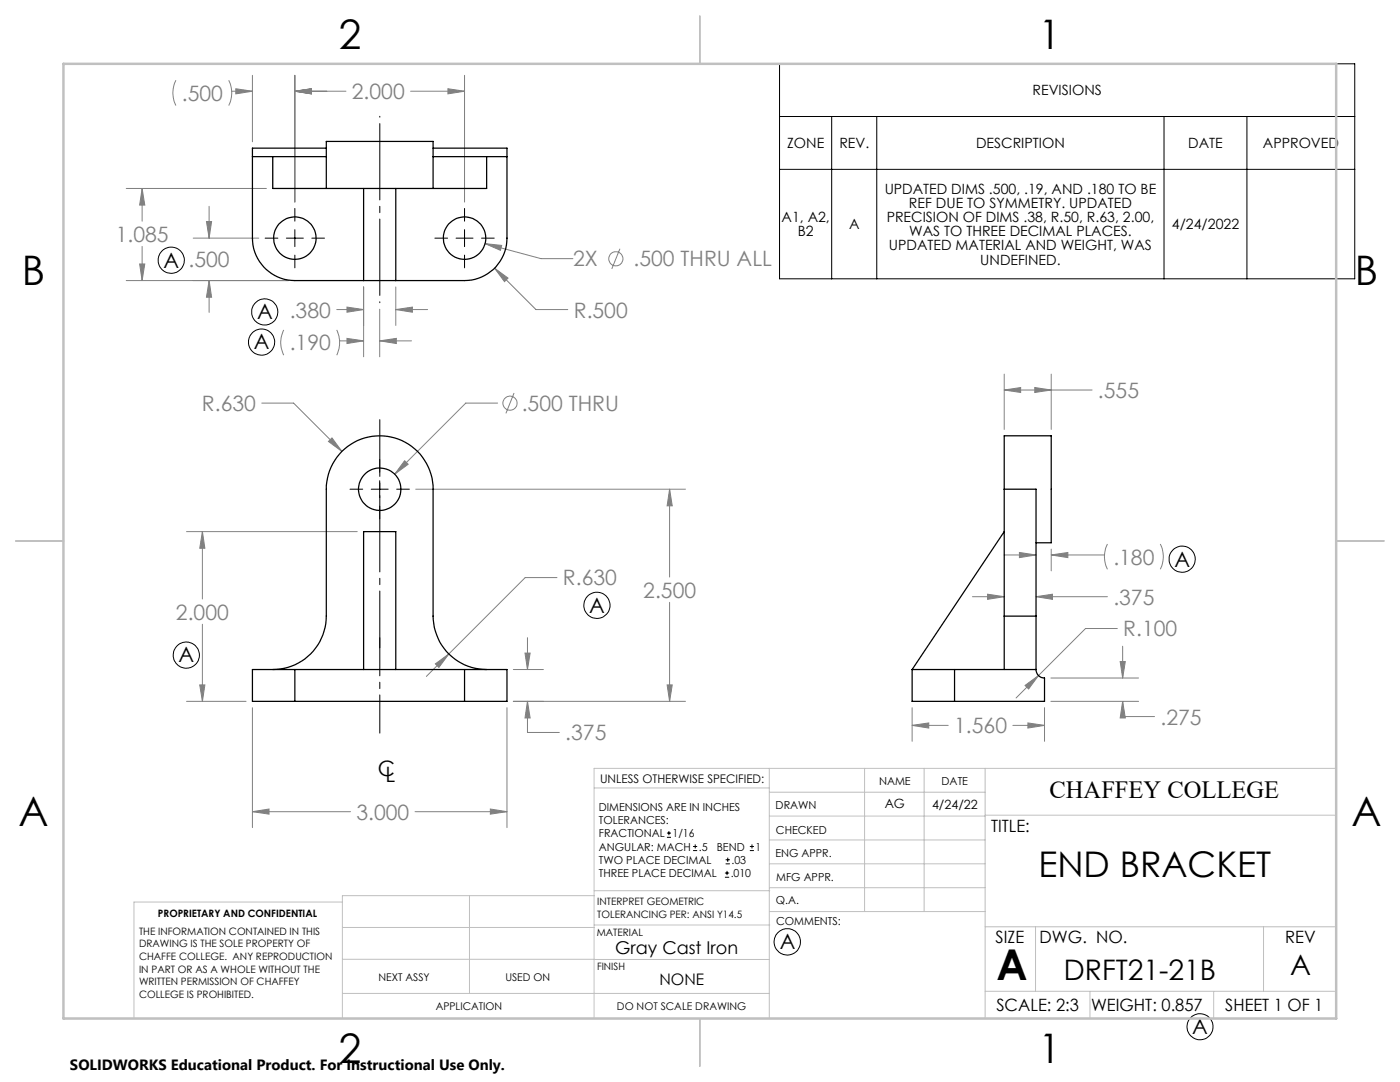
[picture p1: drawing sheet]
<svg xmlns="http://www.w3.org/2000/svg" width="279mm" height="216mm" viewBox="0 0 279 216" stroke-linecap="round" stroke-linejoin="round" font-family="sans-serif">
<g fill="none" stroke="#808080" stroke-width=".2">
<path d="M35.1 16a5.6 5.6 0 0 0 0 5.1M45.6 16a5.6 5.6 0 0 1 0 5.1M46.2 18.2h4.2M47.1 17.7l3.3 .5-3.3 .5zM50.4 15v13.3M58.8 18.2l3.4-.5v1zM58.8 15v25.3M58.8 18.2h10.2M82 18.2h10.7M89.4 17.7l3.3 .5-3.3 .5zM92.7 15v25.3M25.2 37.6h28"/>
<path d="M28.4 37.6v6.5M28.4 37.6l.5 3.3h-1zM25.2 56h32.4M27.9 52.7h1l-.5 3.3zM28.4 49.2v6.8M38.6 47.5h13M41.2 44.2h1l-.5 3.3zM41.7 56l.5 3.3h-1zM41.7 41.2v6.3M41.7 56v6.3M72.6 57.3v13.9M79 57.3v7.6"/>
<path d="M96.8 48.6l3.3 .4-.2 1zM96.8 48.6l11.2 3h6.3M98.7 53.5l2.7 2-.7 .7zM98.7 53.5l8.3 8.3h6.3M123.7 49.6l-1.6 4.1M56.6 65.8a5.6 5.6 0 0 0 0 5.1M67.2 65.8a5.9 5.9 0 0 1 0 5.1M67.2 61.8h5.4M67.8 68h4.8M69.3 61.3l3.3 .5-3.3 .5zM69.3 67.5l3.3 .5-3.3 .5zM75.8 68l3.3-.5v1z"/>
<path d="M75.8 61.7v9.5M75.8 68h6.3M79 61.8l3.3-.5v1zM79 61.8h6.3M102.6 78.4l-1.6 4.1M200.4 77.8l3.3-.5v1zM200.4 74.6v11.1M200.4 77.8h17.5M206.5 77.3l3.3 .5-3.3 .5zM209.8 74.6v11.1M52.2 80.4h6.4l9.6 9.7M65.5 88.1l.8-.7 1.9 2.7z"/>
<path d="M80.8 91.9l.7 .7-2.7 2zM83 97.6h53.8M99.3 80.4h-6.3l-14.2 14.2M133.6 97.6l.6 3.3h-1.1zM133.6 97.6v17.5M37.2 106.1h34.1M40.4 106.1v13.4M40.4 106.1l.5 3.3h-1zM111.2 115.3h-6.4l-19.7 19.7M194.1 119.1h6.3M197.1 118.6l3.3 .5-3.3 .5zM200.4 110.7h6.4"/>
<path d="M203.4 110.2l3.4 .5-3.4 .6zM206.8 119.1l3.2-.5v1zM206.8 119.1h14.2M209.8 110.7l3.3-.5v1.1zM209.8 109.6v4.3M209.8 110.7h10.6M221 108.5a5.6 5.6 0 0 0 0 5.1M231.6 108.5a5.6 5.6 0 0 1 0 5.1M37.2 139.9h11.9M39.9 136.7h1l-.5 3.2zM40.4 124.6v15.3M86.9 132.5l2.7-2-2 2.7z"/>
<path d="M102.4 139.9h34.4M102.4 133.6h6M104.8 130.3h1l-.5 3.3zM105.3 139.9l.5 3.4h-1zM105.3 139.9v6.3h6.3M105.3 127.2v6.4M133.1 136.7h1.1l-.6 3.2zM133.6 120.2v19.7M204.6 136.8l2.7-2-2 2.7zM209.7 139.9h17.5M209.7 135.3h17.5M223 125.4h-6.4l-13.8 13.9"/>
<path d="M223.6 132h1l-.6 3.3zM224 139.9l.6 3.4h-1zM224 139.9v3.1h6.4M224 128.9v6.4M50.4 141.2v23.9M101.2 141.2v23.9M182 144.7l3.3-.4v1zM182 141.2v6.7M182 144.7h7.2M202.1 144.7h6.4M205.1 144.3l3.4 .4-3.4 .6zM208.5 141.2v6.7"/>
<path d="M50.4 162l3.3-.6v1.1zM50.4 162h19.6M82.8 162h18.4M97.9 161.4l3.3 .6-3.3 .5z"/>
<circle cx="122.9" cy="51.6" r="1.42"/>
<circle cx="101.8" cy="80.5" r="1.41"/>
</g>
<g fill="none" stroke="#000" stroke-width=".2">
<path d="M155.6 12.7h114.8v42.9h-114.8zM155.6 23.2h114.8M155.6 33.8h114.8M166 23.2v32.4M175 23.2v32.4M232.3 23.2v32.4M248.8 23.2v32.4M52.9 47.5h2.6M57.2 47.5h3.3M58.8 41.6v2.5M58.8 45.8v3.4M58.8 50.9v2.5"/>
<path d="M62.2 47.5h2.6M86.8 47.5h2.5M91 47.5h3.4M92.7 41.6v2.5M92.7 45.8v3.4M92.7 50.9v2.5M96.1 47.5h2.5M69.9 97.6h2.5M74.1 97.6h3.4M75.8 91.7v2.5M75.8 95.9v3.4M79.2 97.6h2.5"/>
<path d="M75.8 101v2.5M133.1 167.1h.8M133.1 166.2h.8M133.5 165.8v.9M138.3 169.7h.8M138.3 168.9h.8M138.7 168.5v.8M144.7 175h.8M144.7 174.2h.8M144.8 172.4h.9M144.8 171.6h.9M145.1 173.8v.8"/>
<path d="M145.2 171.1v.9M149.6 169.7h.9M149.6 168.9h.9M150.1 168.5v.8"/>
<circle cx="34.2" cy="51.9" r="2.62"/>
<circle cx="52.2" cy="68.3" r="2.62"/>
<circle cx="52.8" cy="62.2" r="2.62"/>
<circle cx="235.9" cy="111.6" r="2.6"/>
<circle cx="37.2" cy="130.7" r="2.62"/>
<circle cx="119.1" cy="120.8" r="2.62"/>
<circle cx="157.1" cy="187.9" r="2.63"/>
<circle cx="239.5" cy="204.9" r="2.59"/>
</g>
<path d="M75.8 83.7v45.6" fill="none" stroke="#000" stroke-width=".2" stroke-dasharray="15.2 1.3 1.3 1.3" stroke-dashoffset="3.9"/>
<path d="M75.8 127.2v19.1" fill="none" stroke="#000" stroke-width=".2" stroke-dasharray="15.2 1.3 1.3 1.3" stroke-dashoffset="7.6"/>
<path d="M75.8 60.4v-37.2" fill="none" stroke="#000" stroke-width=".2" stroke-dasharray="15.2 1.3 1.3 1.3" stroke-dashoffset="-1.5"/>
<g fill="none" stroke="#c0c0c0" stroke-width=".2">
<path d="M118.6 157.2h34.9M153.5 153.3v49.9M153.5 158.1h43.1M172.5 153.3v28.6M184.4 153.3v28.6M196.6 153.3v49.9M266.7 153.3h-148.1v49.9M68.3 180h-41.6v23.2M93.7 178.7v19.5M118.6 178.7h-50.3v24.5M118.6 177.7h35M153.5 167.6h43.1"/>
<path d="M153.5 162.8h43.1M153.5 172.4h43.1M153.5 177.1h43.1M196.6 162.7h70.1M68.3 198.2h85.2M68.3 191.4l85.2 .1M68.3 185.1h50.3M118.6 184.6h35M153.6 181.9h43M196.6 197.8h70.1M196.6 184.9h70.1M206.7 184.9v12.9"/>
<path d="M217.5 197.8v5.4M242.2 197.8v5.4M252.2 184.9v12.9"/>
</g>
<path d="M139.7 3.2v9.5M3.1 107.9h9.6M266.7 107.9h9.5M139.7 203.2v9.6" fill="none" stroke="#c0c0c0" stroke-width=".25"/>
<path d="M12.7 12.7h254v190.5h-254z" fill="none" stroke="#c0c0c0" stroke-width=".5"/>
<path d="M133.6 97.6l.6 3.3h-1.1zM133.1 136.7h1.1l-.6 3.2zM66.3 87.4l-.8 .7 2.7 2zM40.4 106.1l.5 3.3h-1zM39.9 136.7h1l-.5 3.2zM50.4 162l3.3-.6v1.1zM97.9 161.4l3.3 .6-3.3 .5zM104.8 130.3h1l-.5 3.3zM105.3 139.9l.5 3.4h-1zM86.9 132.5l.7 .7 2-2.7zM80.8 91.9l-2 2.7 2.7-2zM58.8 18.2l3.4-.5v1zM89.4 17.7l3.3 .5-3.3 .5zM96.8 48.6l3.1 1.4 .2-1zM98.7 53.5l2 2.7 .7-.7zM69.3 61.3l3.3 .5-3.3 .5zM79 61.8l3.3-.5v1zM69.3 67.5l3.3 .5-3.3 .5zM75.8 68l3.3-.5v1zM41.2 44.2h1l-.5 3.3zM41.7 56l.5 3.3h-1zM28.4 37.6l.5 3.3h-1zM27.9 52.7h1l-.5 3.3zM47.1 17.7l3.3 .5-3.3 .5zM58.8 18.2l3.4-.5v1zM206.5 77.3l3.3 .5-3.3 .5zM200.4 77.8l3.3-.5v1zM203.4 110.2l3.4 .5-3.4 .6zM209.8 110.7l3.3-.5v1.1zM197.1 118.6l3.3 .5-3.3 .5zM206.8 119.1l3.2-.5v1zM223.6 132h1l-.6 3.3zM224 139.9l.6 3.4h-1zM182 144.7l3.3-.4v1zM205.1 144.3l3.4 .4-3.4 .6zM204.6 136.8l.7 .7 2-2.7z" fill="#808080"/>
<g fill="none" stroke="#000" stroke-width=".25">
<path d="M50.4 31.3v16.2a8.5 8.5 0 0 0 8.4 8.5h33.9a8.4 8.4 0 0 0 8.5-8.5v-16.2M50.4 31.3h4M54.4 31.3h10.7M54.4 31.3v6.3h10.7M65.1 37.6h21.3M65.1 37.6v-9.4h21.3v9.4M65.1 29.6h-14.7v1.7M72.6 37.6v18.4M79 37.6v18.4M86.4 31.3h10.7M86.4 29.6h14.8v1.7M97.1 31.3v6.3h-10.7"/>
<path d="M97.1 31.3h4.1M200.4 97.6v-10.6h9.4v21.3h-3M200.4 97.6h6.4v25.3M200.4 97.6v25.3M200.4 106.1l-18.4 27.5M54.4 133.6a10.7 10.7 0 0 0 10.7-10.7v-25.3a10.7 10.7 0 0 1 10.7-10.6 10.7 10.7 0 0 1 10.6 10.6v25.3a10.7 10.7 0 0 0 10.7 10.7M58.8 133.6h-8.4v6.3h8.4M58.8 133.6h33.9M58.8 133.6v6.3M58.8 139.9h33.9M72.6 133.6v-27.5h6.4v27.5M92.7 133.6h8.5v6.3h-8.5"/>
<path d="M92.7 133.6v6.3M182 133.6h8.5M182 133.6v6.3h8.5M190.5 133.6h16.3M190.5 133.6v6.3M200.4 122.9v10.7M200.4 122.9h6.4M206.8 133.6a1.69 1.69 0 0 0 1.7 1.7v4.6h-18M206.8 122.9v10.7"/>
<circle cx="58.8" cy="47.5" r="4.2"/>
<circle cx="92.7" cy="47.5" r="4.2"/>
<circle cx="75.8" cy="97.6" r="4.2"/>
</g>
<text font-size="8.5" x="198.9" y="195.5">A</text>
<g font-size="8.1">
<text x="67.6" y="9.7">2</text>
<text x="207.3" y="9.7">1</text>
<text x="4.4" y="57">B</text>
<text x="270.4" y="57">B</text>
<text x="3.7" y="164.9">A</text>
<text x="269.7" y="164.9">A</text>
<text x="67.6" y="212.2">2</text>
<text x="207.3" y="212.2">1</text>
</g>
<text font-size="7.1" x="207.3" y="175">END BRACKET</text>
<g font-size="5.6">
<text x="212.3" y="195.6">DRFT21-21B</text>
<text x="257.5" y="194.6">A</text>
</g>
<text font-size="4.9" x="209.5" y="159.3">CHAFFEY COLLEGE</text>
<g font-size="4.2" fill="#808080">
<text x="36.3" y="20.1">.500</text>
<text x="70.2" y="19.8">2.000</text>
<text x="23.1" y="48.2">1.085</text>
<text x="114.4" y="53.2">2X</text>
<text x="126.4" y="53.2">.500 THRU ALL</text>
<text x="57.8" y="63.4">.380</text>
<text x="114.5" y="63.4">R.500</text>
<text x="57.8" y="69.9">.190</text>
<text x="40.3" y="82">R.630</text>
<text x="104.1" y="82">.500 THRU</text>
<text x="219.1" y="79.4">.555</text>
<text x="222.2" y="112.6">.180</text>
<text x="112.3" y="116.8">R.630</text>
<text x="128.4" y="119.2">2.500</text>
<text x="35.1" y="123.6">2.000</text>
<text x="222.2" y="120.6">.375</text>
<text x="224.2" y="127">R.100</text>
<text x="112.8" y="147.7">.375</text>
<text x="190.4" y="146.3">1.560</text>
<text x="231.6" y="144.6">.275</text>
<text x="71.1" y="163.5">3.000</text>
</g>
<g font-size="4.2">
<text x="32.7" y="53.4">A .500</text>
<text x="51.3" y="63.7">A</text>
<text x="50.7" y="69.7">A</text>
<text x="234.4" y="113">A</text>
<text x="117.6" y="122.2">A</text>
<text x="35.6" y="132.2">A</text>
<text x="75.4" y="154.8">C</text>
<text x="76.9" y="156">L</text>
<text x="155.6" y="189.4">A</text>
<text x="237.9" y="206.4">A</text>
</g>
<text font-size="3.5" x="122.8" y="190.3">Gray Cast Iron</text>
<g font-size="3.4">
<text x="197.8" y="166">TITLE:</text>
<text x="198.7" y="188.1">SIZE</text>
<text x="207.5" y="188.1">DWG. NO.</text>
<text x="256.5" y="188.2">REV</text>
<text x="198.8" y="201.7">SCALE: 2:3</text>
<text x="217.7" y="201.8">WEIGHT: 0.857</text>
<text x="244.5" y="201.7">SHEET 1 OF 1</text>
</g>
<text font-size="3.2" x="131.6" y="196.6">NONE</text>
<text font-size="3" x="14" y="213.5">SOLIDWORKS Educational Product. For Instructional Use Only.</text>
<g font-size="2.8">
<text x="206.1" y="19">REVISIONS</text>
<text x="157.1" y="29.6">ZONE</text>
<text x="167.5" y="29.6">REV.</text>
<text x="194.8" y="29.6">DESCRIPTION</text>
<text x="237.1" y="29.6">DATE</text>
<text x="252" y="29.6">APPROVED</text>
<text x="176.6" y="38.7">UPDATED DIMS .500, .19, AND .180 TO BE</text>
<text x="181.4" y="41.5">REF DUE TO SYMMETRY. UPDATED</text>
<text x="156" y="44.3">A1, A2,</text>
<text x="159.2" y="47.2">B2</text>
<text x="169.5" y="45.7">A</text>
<text x="177" y="44.3">PRECISION OF DIMS .38, R.50, R.63, 2.00,</text>
<text x="181.4" y="47.2">WAS TO THREE DECIMAL PLACES.</text>
<text x="233.9" y="45.7">4/24/2022</text>
<text x="177.4" y="50">UPDATED MATERIAL AND WEIGHT, WAS</text>
<text x="195.6" y="52.8">UNDEFINED.</text>
</g>
<g font-size="2.5">
<text x="176.6" y="161.3">AG</text>
<text x="186" y="161.4">4/24/22</text>
</g>
<text font-size="2.4" x="119.8" y="156.2">UNLESS OTHERWISE SPECIFIED:</text>
<g font-size="2.2">
<text x="119.5" y="161.8">DIMENSIONS ARE IN INCHES</text>
<text x="154.8" y="161.4">DRAWN</text>
<text x="175.4" y="156.6">NAME</text>
<text x="187.9" y="156.7">DATE</text>
<text x="119.5" y="164.4">TOLERANCES:</text>
<text x="119.5" y="167.1">FRACTIONAL</text>
<text x="134.2" y="167.1">1/16</text>
<text x="154.9" y="166.3">CHECKED</text>
<text x="119.5" y="172.4">TWO PLACE DECIMAL</text>
<text x="119.5" y="169.7">ANGULAR: MACH</text>
<text x="139.5" y="169.7">.5</text>
<text x="143" y="169.7">BEND</text>
<text x="146" y="172.4">.03</text>
<text x="150.8" y="169.7">1</text>
<text x="154.8" y="171">ENG APPR.</text>
<text x="119.5" y="175">THREE PLACE DECIMAL</text>
<text x="145.8" y="175">.010</text>
<text x="154.9" y="175.7">MFG APPR.</text>
<text x="154.9" y="180.4">Q.A.</text>
<text x="154.9" y="184.6">COMMENTS:</text>
</g>
<g font-size="2.1">
<text x="75.5" y="195.7">NEXT ASSY</text>
<text x="100.9" y="195.7">USED ON</text>
<text x="86.9" y="201.5">APPLICATION</text>
<text x="123.1" y="201.6">DO NOT SCALE DRAWING</text>
</g>
<g font-size="2">
<text x="31.5" y="182.9">PROPRIETARY AND CONFIDENTIAL</text>
<text x="119.2" y="180.6">INTERPRET GEOMETRIC</text>
<text x="119.2" y="183.1">TOLERANCING PER: ANSI Y14.5</text>
<text x="27.8" y="186.5">THE INFORMATION CONTAINED IN THIS</text>
<text x="27.8" y="189">DRAWING IS THE SOLE PROPERTY OF</text>
<text x="27.8" y="191.6">CHAFFE COLLEGE. ANY REPRODUCTION</text>
<text x="119.1" y="186.7">MATERIAL</text>
<text x="27.8" y="194.1">IN PART OR AS A WHOLE WITHOUT THE</text>
<text x="27.8" y="196.6">WRITTEN PERMISSION OF CHAFFEY</text>
<text x="119.1" y="193.5">FINISH</text>
<text x="27.8" y="199.1">COLLEGE IS PROHIBITED.</text>
</g>
</svg>
